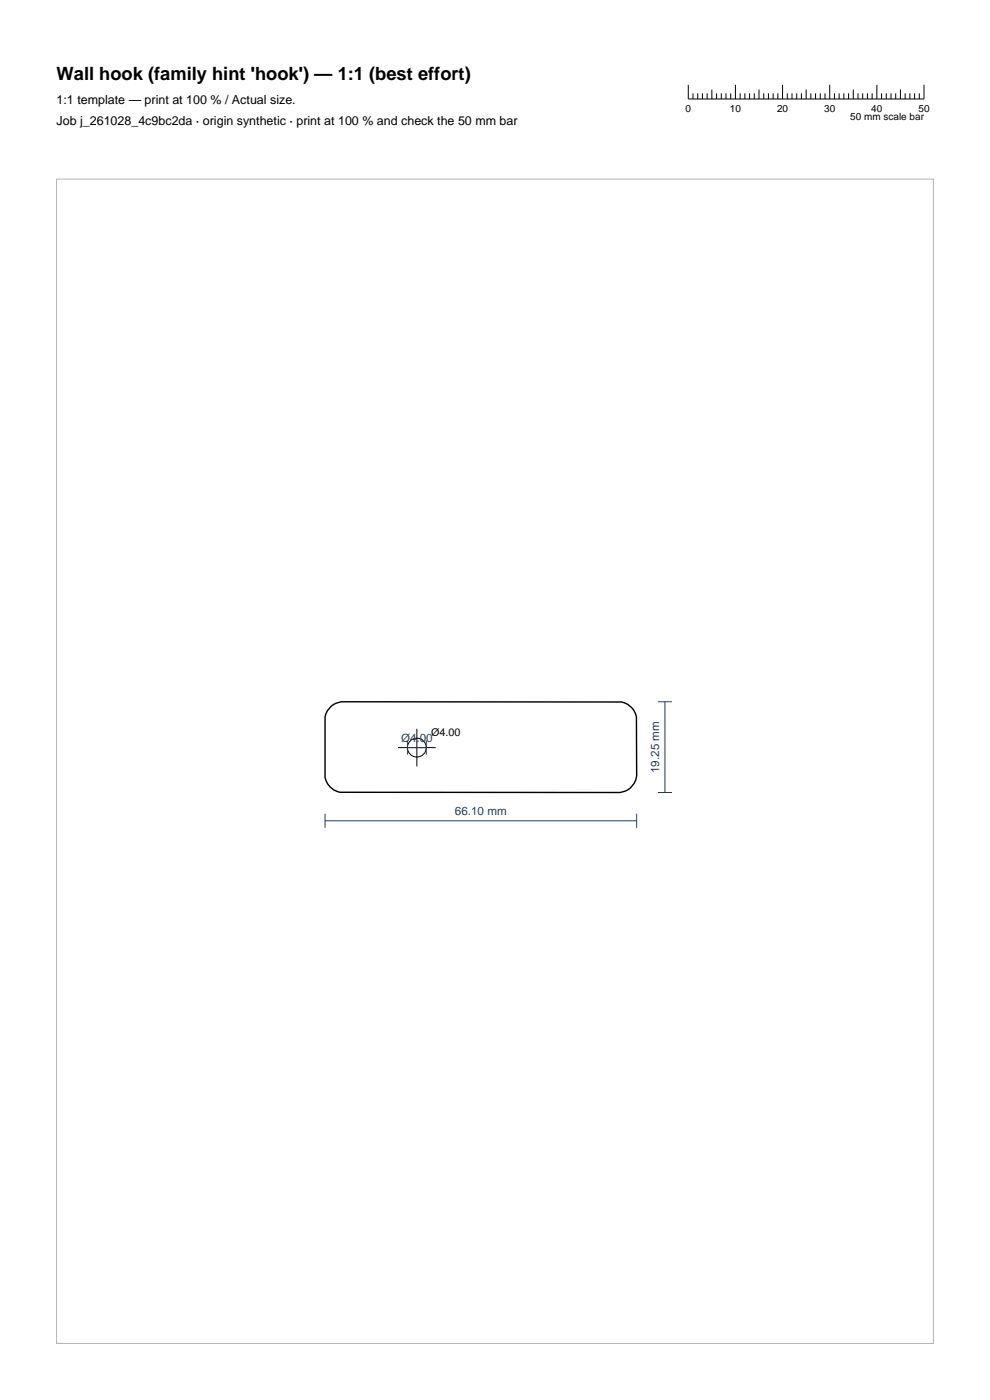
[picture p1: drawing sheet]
<svg xmlns="http://www.w3.org/2000/svg" width="210mm" height="297mm" viewBox="0 0 210 297" stroke-linecap="round" stroke-linejoin="round" font-family="sans-serif">
<g fill="none" stroke="#000" stroke-width=".21">
<path d="M146 18v3h50v-3M147 19.8v1.2M148 19.8v1.2M149 19.8v1.2M150 19.8v1.2M151 19v2M152 19.8v1.2M153 19.8v1.2M154 19.8v1.2M155 19.8v1.2M156 18v3M157 19.8v1.2"/>
<path d="M158 19.8v1.2M159 19.8v1.2M160 19.8v1.2M161 19v2M162 19.8v1.2M163 19.8v1.2M164 19.8v1.2M165 19.8v1.2M166 18v3M167 19.8v1.2M168 19.8v1.2M169 19.8v1.2"/>
<path d="M170 19.8v1.2M171 19v2M172 19.8v1.2M173 19.8v1.2M174 19.8v1.2M175 19.8v1.2M176 18v3M177 19.8v1.2M178 19.8v1.2M179 19.8v1.2M180 19.8v1.2M181 19v2"/>
<path d="M182 19.8v1.2M183 19.8v1.2M184 19.8v1.2M185 19.8v1.2M186 18v3M187 19.8v1.2M188 19.8v1.2M189 19.8v1.2M190 19.8v1.2M191 19v2M192 19.8v1.2M193 19.8v1.2"/>
<path d="M194 19.8v1.2M195 19.8v1.2M84.4 158.6h8M88.4 154.6v8"/>
<circle cx="88.4" cy="158.6" r="2"/>
</g>
<path d="M70.3 149.8l1-.6 1.1-.3h59.4a4 4 0 0 1 3.2 3.2l.1 12.5a4 4 0 0 1-3.6 3.5h-59.4a4 4 0 0 1-3.2-3.2v-12.8l.5-1.3z" fill="none" stroke="#000" stroke-width=".3"/>
<path d="M86.4 158.6h4M86.4 157.1v3M90.4 157.1v3M139.5 148.9h3M141.1 148.9v19.2M68.9 174.1h66.2M68.9 172.6v3M135.1 172.6v3M139.5 168.1h3" fill="none" stroke="#1f3b5e" stroke-width=".21"/>
<path d="M12 38h186v247h-186z" fill="none" stroke="#b3b3b3" stroke-width=".21"/>
<text font-size="3.9" x="12" y="17">Wall hook (family hint 'hook') — 1:1 (best effort)</text>
<g font-size="2.6">
<text x="12" y="22">1:1 template — print at 100 % / Actual size.</text>
<text x="12" y="26.5">Job j_261028_4c9bc2da · origin synthetic · print at 100 % and check the 50 mm bar</text>
</g>
<g font-size="2.5" fill="#1f3b5e">
<text x="85.1" y="157.4">Ø4.00</text>
<text x="139.9" y="164" transform="rotate(-90 139.9 164)">19.25 mm</text>
<text x="96.5" y="172.9">66.10 mm</text>
</g>
<text font-size="2.3" x="91.4" y="156.1">Ø4.00</text>
<g font-size="2.1">
<text x="145.4" y="23.8">0</text>
<text x="154.8" y="23.8">10</text>
<text x="164.8" y="23.8">20</text>
<text x="174.8" y="23.8">30</text>
<text x="184.8" y="23.8">40</text>
<text x="194.8" y="23.8">50</text>
<text x="180.4" y="25.5">50 mm scale bar</text>
</g>
</svg>
